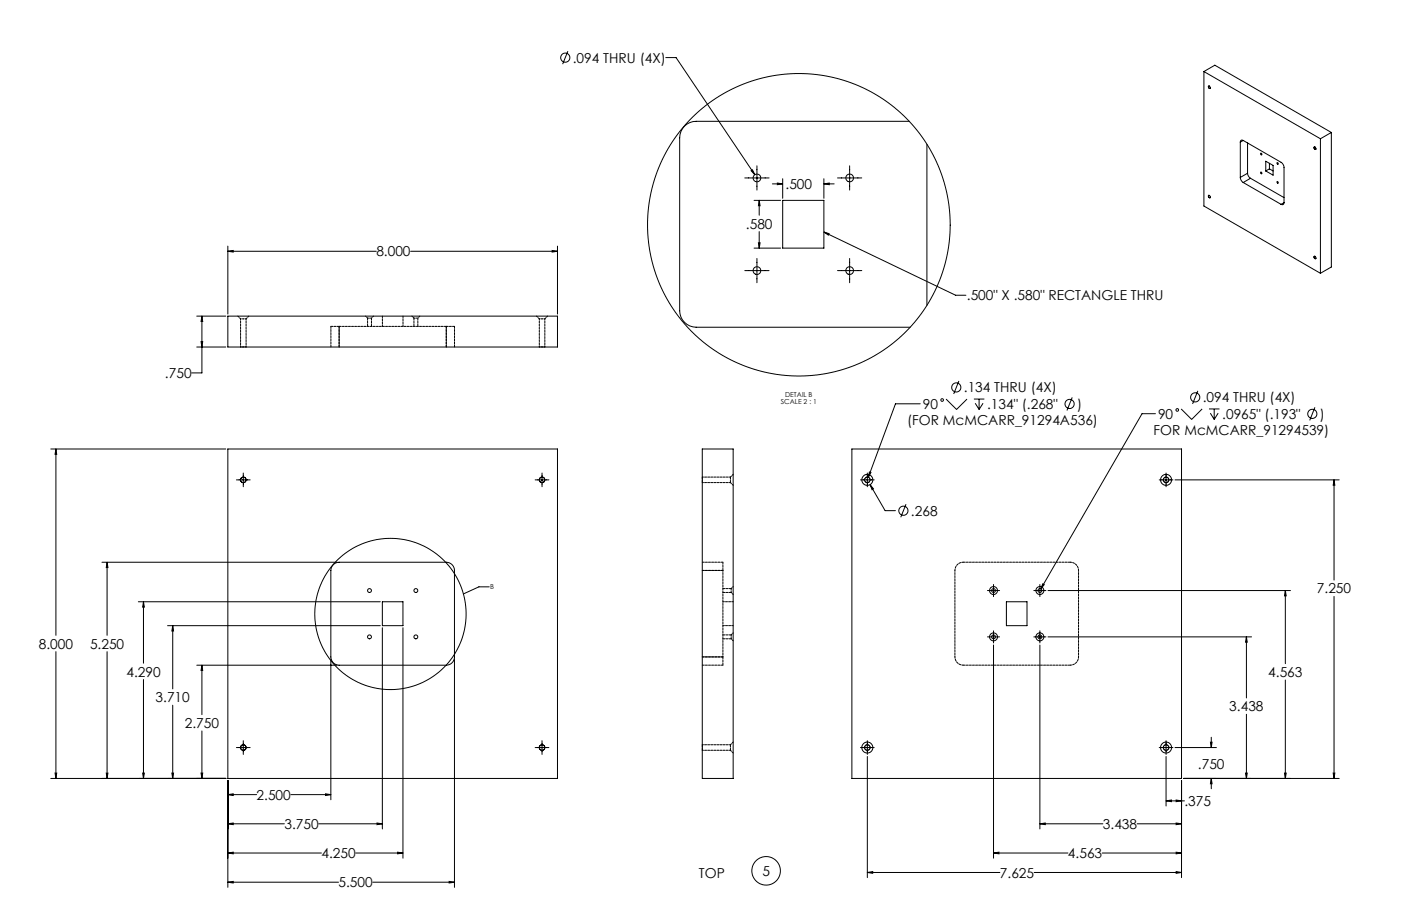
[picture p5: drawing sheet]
<svg xmlns="http://www.w3.org/2000/svg" width="864mm" height="559mm" viewBox="0 0 864 559" stroke-linecap="round" stroke-linejoin="round" font-family="sans-serif">
<g fill="none" stroke="#000" stroke-width=".62">
<path d="M350 32l-3 8M410 36h7l48 72M742 44l72 42M742 44v83l72 42M742 44l7-4 72 42M745 53l1 1v1l-1-1zM745 53v1l1 1v-1M560 75h-131a10 10 0 0 0-10 10v107a10 10 0 0 0 10 10h132M571 89v99M765 88v21M766 87l24 13 1 1v2v22M766 87a1.1 1.1 0 0 0-1 0 1.1 1.1 0 0 0 0 1"/>
<path d="M766 87l-1 1M769 88v19M780 99l5 3v6l-5-3zM811 91h-1v1h1M814 86v83M821 82l-7 4M821 82v83l-7 4M459 110h15M463 105h1l1 3zM467 102v15M476 113h6M479 113h3l-3 1z"/>
<path d="M482 110v12M508 110v12M508 113h6M508 113h3v1zM516 110h15M524 102v15M765 109v2l1 2M766 113l24 13M769 107l1 2 1 1M769 107l-4 2M771 110l20 12M771 110l-5 3"/>
<path d="M782 104l-2 1M782 101v3M782 104l3 1M465 124h16M468 124v9M468 124l1 3h-1zM482 124h26v29h-26zM745 121v1h1M791 125a1.1 1.1 0 0 1 0 1 1.1 1.1 0 0 1-1 0M791 125l-1 1M140 155l4-1v1zM140 152v42"/>
<path d="M140 155h92M253 155h91M340 154l4 1h-4zM344 152v42M465 153h16M467 159v15M468 150h1l-1 3zM468 143v10M508 143l3 1v1zM508 143l81 39h6M524 159v15M810 158l1 1v1l-1-1z"/>
<path d="M811 158h-1v1l1 1v-1M459 167h15M516 167h15M121 195h18M124 195v35h-6M124 195l1 3h-1zM140 195h204v19h-204zM121 214h18M124 211h1l-1 3zM591 235l-3 8M567 249h-15l-17 45M583 246l7 7 6-7"/>
<path d="M600 246h7M601 249l3 4M604 246v7M606 249l-2 4M661 245l-3 8M712 255h-8l-62 108M728 252l7 7 6-7M738 241l-3 8M745 252h7M746 255l2 4M748 252v7M751 255l-3 4"/>
<path d="M811 251l-4 8M31 277h108M34 277l1 3h-1zM34 277v115M140 277h204v203h-204zM433 277h19v203h-19zM525 277h203v203h-203zM146 296h8M150 292v8M330 296h8M334 292v8M530 296h9"/>
<path d="M535 292v8M536 291h1l-2 3zM536 299l2 3zM536 299l10 16h6M715 296h8M719 292v8M724 296h102M822 296v62M822 296l1 3h-1zM558 311l-3 8M63 347h145M66 347l1 3h-1z"/>
<path d="M66 347v45M205 348l4-1h66a5 5 0 0 1 5 5v53a5 5 0 0 1-5 5h-66a5 5 0 0 1-5-5v-53zM85 371h149M88 371l1 3h-1zM88 371v38M236 371h12v15h-12zM302 362h-7l-9 4M609 364h7M612 361v7M620 371h13v15h-13zM637 364h8M641 361v7"/>
<path d="M643 360l1 1-2 2zM646 364h149M792 364l1 4h-1zM792 364v45M822 368v112M103 386h131M106 386l1 3h-1zM106 386v39M236 387v124M248 387v142M609 393h7M612 389v8"/>
<path d="M612 398v131M637 393h8M641 389v8M641 398v113M646 393h125M768 393l1 3h-1zM768 393v37M34 402v78M66 402v78M88 419v61M121 410h87M124 410v31"/>
<path d="M124 410l1 4h-1zM204 406v87M280 406v141M792 419v61M106 435v45M124 451v29M150 457v8M334 457v8M535 457v8M719 457v8M746 458h1v3zM747 455v6"/>
<path d="M768 441v39M34 477h1l-1 3zM66 477h1l-1 3zM88 477h1l-1 3zM106 477h1l-1 3zM124 477h1l-1 3zM146 461h8M330 461h8M530 461h9M535 467v74M715 461h8M719 467v30"/>
<path d="M724 461h26M768 477h1l-1 3zM792 477h1l-1 3zM822 477h1l-1 3zM31 480h108M140 490h4v1zM140 481v66M140 490h18M179 490h25M201 490h3l-3 1zM719 494h11M719 494l3-1v1z"/>
<path d="M725 493l3 1h-3zM728 481v60M730 480h96M747 480v6M747 480v3h-1zM140 508h4v1zM140 508h35M196 508h40M232 508h4l-4 1zM641 508h39M641 508h3v1zM701 508h27"/>
<path d="M725 508h3l-3 1zM140 526h4v1zM140 526h58M219 526h29M245 526h3l-3 1zM535 538h81M535 538h3v1zM612 526h46M612 526h4v1zM637 538h91M679 526h49M725 526h3l-3 1z"/>
<path d="M725 538h3l-3 1zM140 544h4v1zM140 544h69M230 544h50M277 544h3l-3 1z"/>
<circle cx="348" cy="36" r="2.8"/>
<circle cx="777" cy="95" r=".5"/>
<circle cx="811" cy="91" r=".7"/>
<circle cx="467" cy="110" r="2.4"/>
<circle cx="524" cy="110" r="2.4"/>
<circle cx="777" cy="107" r=".5"/>
<circle cx="787" cy="101" r=".5"/>
<circle cx="787" cy="112" r=".5"/>
<circle cx="492" cy="139" r="93"/>
<circle cx="746" cy="121" r=".7"/>
<circle cx="467" cy="167" r="2.4"/>
<circle cx="524" cy="167" r="2.4"/>
<circle cx="589" cy="239" r="2.8"/>
<circle cx="581" cy="247" r=".8"/>
<circle cx="659" cy="249" r="2.8"/>
<circle cx="726" cy="253" r=".8"/>
<circle cx="737" cy="245" r="2.8"/>
<circle cx="809" cy="255" r="2.8"/>
<circle cx="150" cy="296" r="1.7"/>
<circle cx="334" cy="296" r="1.7"/>
<circle cx="535" cy="296" r="1.7"/>
<circle cx="535" cy="296" r="3"/>
<circle cx="719" cy="296" r="1.7"/>
<circle cx="719" cy="296" r="3"/>
<circle cx="557" cy="315" r="2.8"/>
<circle cx="228" cy="364" r="1.2"/>
<circle cx="241" cy="379" r="47"/>
<circle cx="256" cy="364" r="1.2"/>
<circle cx="612" cy="364" r="2.5"/>
<circle cx="612" cy="364" r="1.2"/>
<circle cx="641" cy="364" r="2.5"/>
<circle cx="641" cy="364" r="1.2"/>
<circle cx="228" cy="393" r="1.2"/>
<circle cx="256" cy="393" r="1.2"/>
<circle cx="612" cy="393" r="2.5"/>
<circle cx="612" cy="393" r="1.2"/>
<circle cx="641" cy="393" r="2.5"/>
<circle cx="641" cy="393" r="1.2"/>
<circle cx="150" cy="461" r="1.7"/>
<circle cx="334" cy="461" r="1.7"/>
<circle cx="535" cy="461" r="1.7"/>
<circle cx="535" cy="461" r="3"/>
<circle cx="719" cy="461" r="1.7"/>
<circle cx="719" cy="461" r="3"/>
<circle cx="472" cy="537" r="9"/>
</g>
<g fill="#000">
<path d="M508 143l3 1v1z"/>
<path d="M34 277l1 3h-1zM34 477h1l-1 3zM124 410l1 4h-1zM124 477h1l-1 3zM66 347l1 3h-1zM66 477h1l-1 3zM106 386l1 3h-1zM106 477h1l-1 3zM88 371l1 3h-1zM88 477h1l-1 3zM201 490h3l-3 1zM140 490h4v1zM140 508h4v1zM232 508h4l-4 1zM140 526h4v1zM245 526h3l-3 1zM140 544h4v1zM277 544h3l-3 1zM340 154l4 1h-4zM140 155l4-1v1zM124 195l1 3h-1zM124 211h1l-1 3zM746 458h1v3zM747 480v3h-1zM822 477h1l-1 3zM822 296l1 3h-1zM768 393l1 3h-1zM768 477h1l-1 3zM792 364l1 4h-1zM792 477h1l-1 3zM719 494l3-1v1zM725 493l3 1h-3zM725 508h3l-3 1zM641 508h3v1zM612 526h4v1zM725 526h3l-3 1zM535 538h3v1zM725 538h3l-3 1zM643 360l-1 3 2-2zM536 299l2 3zM536 291l-1 3 2-3zM508 113h3v1zM479 113h3l-3 1zM468 124l1 3h-1zM468 150h1l-1 3zM463 105l2 3-1-3z"/>
</g>
<path d="M433 294v4M450 294v4M433 459v4M450 459v4" fill="none" stroke="#000" stroke-width=".62" stroke-dasharray="1.3 .6" stroke-dashoffset="-.1"/>
<g fill="none" stroke="#000" stroke-width=".62" stroke-dasharray="1.3 .6">
<path d="M227 196v5M255 196v5M148 214h.1M152 214h.1M204 201v13M209 214v-13M209 201h-5M209 201v13M229 201v-5M258 201v-5M275 201v13M275 201h-66"/>
<path d="M275 214v-13M280 214v-13M280 201h-5M332 214h.1M336 214h.1M433 298h.1M433 294h.1M535 294a1.8 1.8 0 0 0-2 3 1.7 1.7 0 0 0 3 0 1.7 1.7 0 0 0-1-3M719 294a1.8 1.8 0 0 0-2 3 1.7 1.7 0 0 0 3 0 1.7 1.7 0 0 0-1-3M433 352h13M446 347h-13M446 352v-5"/>
<path d="M446 352h-13M594 347h66M446 365h5M451 363h-5M446 394h5M451 392h-5M433 410h13M433 405h13M446 405h-13M446 410v-5M660 410h-66M433 459h.1"/>
<path d="M535 459a1.8 1.8 0 0 0-2 3 1.7 1.7 0 0 0 3 0 1.7 1.7 0 0 0-1-3M719 459a1.8 1.8 0 0 0-2 3 1.7 1.7 0 0 0 3 0 1.7 1.7 0 0 0-1-3M433 463h.1"/>
</g>
<path d="M227 196h1M228 196h1M255 196h1M256 196h2M665 352v53M446 405v-53M589 405v-53" fill="none" stroke="#000" stroke-width=".62" stroke-dasharray="1.3 .6" stroke-dashoffset=".6"/>
<path d="M147 195l1 2M152 197l1-2M331 195l1 2M336 197l2-2M450 298l2 1M452 293l-2 1M451 363v2M451 392v2M452 458l-2 1M450 463l2 1" fill="none" stroke="#000" stroke-width=".62" stroke-dasharray="1.3 .6" stroke-dashoffset=".4"/>
<path d="M236 195v6M248 195v6M452 371h-6M452 386h-6" fill="none" stroke="#000" stroke-width=".62" stroke-dasharray="1.3 .6" stroke-dashoffset=".3"/>
<path d="M148 197v17M332 197v17M152 214v-17M336 214v-17M433 298h17M450 294h-17M589 352a5 5 0 0 1 5-5M660 347a5 5 0 0 1 5 5M594 410a5 5 0 0 1-5-5M665 405a5 5 0 0 1-5 5M450 459h-17M433 463h17" fill="none" stroke="#000" stroke-width=".62" stroke-dasharray="1.3 .6" stroke-dashoffset=".5"/>
<path d="M225 195l2 1M229 196l1-1M254 195l1 1M258 196l1-1M451 365l1 2M452 362l-1 1M451 394l1 1M452 390l-1 2" fill="none" stroke="#000" stroke-width=".62" stroke-dasharray="1.3 .6" stroke-dashoffset=".9"/>
<path d="M148 197h2M150 197h2M332 197h2M334 197h2M148 214h2M150 214h2M332 214h2M334 214h2" fill="none" stroke="#000" stroke-width=".62" stroke-dasharray="1.3 .6" stroke-dashoffset=".8"/>
<g font-size="8.5">
<text x="353" y="39">.094 THRU (4X)</text>
<text x="484" y="117">.500</text>
<text x="460" y="141">.580</text>
<text x="232" y="158">8.000</text>
<text x="596" y="185">.500&quot; X .580&quot; RECTANGLE THRU</text>
<text x="102" y="233">.750</text>
<text x="594" y="242">.134 THRU (4X)</text>
<text x="741" y="248">.094 THRU (4X)</text>
<text x="569" y="252">90</text>
<text x="609" y="252">.134&quot; (.268&quot;</text>
<text x="664" y="252">)</text>
<text x="559" y="262">(FOR McMCARR_91294A536)</text>
<text x="714" y="258">90</text>
<text x="753" y="258">.0965&quot; (.193&quot;</text>
<text x="814" y="258">)</text>
<text x="711" y="269">FOR McMCARR_91294539)</text>
<text x="562" y="318">.268</text>
<text x="812" y="366">7.250</text>
<text x="24" y="400">8.000</text>
<text x="55" y="400">5.250</text>
<text x="78" y="417">4.290</text>
<text x="782" y="418">4.563</text>
<text x="96" y="433">3.710</text>
<text x="758" y="439">3.438</text>
<text x="114" y="449">2.750</text>
<text x="738" y="474">.750</text>
<text x="158" y="493">2.500</text>
<text x="730" y="497">.375</text>
<text x="175" y="511">3.750</text>
<text x="680" y="511">3.438</text>
<text x="198" y="529">4.250</text>
<text x="658" y="529">4.563</text>
<text x="431" y="541">TOP</text>
<text x="470" y="540">5</text>
<text x="616" y="541">7.625</text>
<text x="209" y="547">5.500</text>
</g>
<g font-size="4.2">
<text x="484" y="245">DETAIL B</text>
<text x="481" y="249">SCALE 2 : 1</text>
<text x="302" y="363">B</text>
</g>
</svg>
